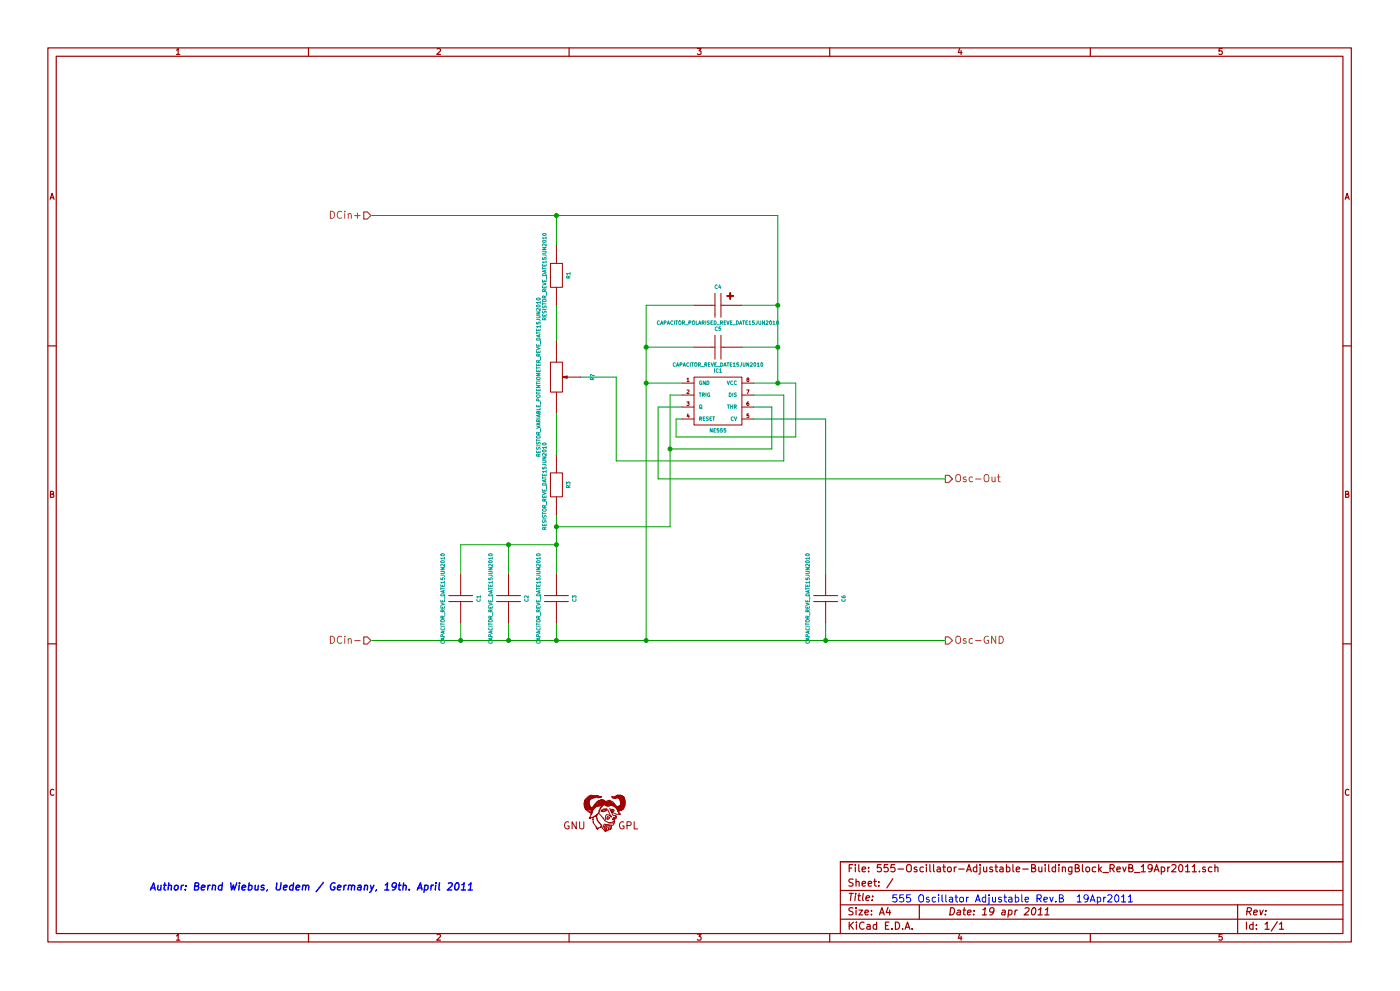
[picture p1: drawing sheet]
EESchema Schematic File Version 2  date 19.04.2011 16:47:11
LIBS:555-Oscillator-Adjustable-BuildingBlock_RevB_19Apr2011-cache
LIBS:SymbolsSimilarEN60617+oldDIN617-RevE4
LIBS:555-Oscillator-Adjustable-BuildingBlock_RevB_19Apr2011-cache
EELAYER 25  0
EELAYER END
$Descr A4 11700 8267
encoding utf-8
Sheet 1 1
Title ""
Date "19 apr 2011"
Rev ""
Comp ""
Comment1 ""
Comment2 ""
Comment3 ""
Comment4 ""
$EndDescr
$Comp
L SYMBOL_GNU-LOGO_REVE_DATE07MAR2011 Sym?
U 1 1
P 5050 6800
F 0 "Sym?" H 5076 6596 60  0001 C CNN
F 1 "SYMBOL_GNU-LOGO_REVE_DATE07MAR2011" H 4926 7034 60  0001 C CNN
	1    5050 6800
	1    0    0    -1  
$EndComp
Wire Wire Line
	5150 3150 5150 3850
Wire Wire Line
	5150 3150 4850 3150
Wire Wire Line
	3100 1800 6500 1800
Connection ~ 6900 5350
Connection ~ 4650 1800
Connection ~ 4250 5350
Wire Wire Line
	4250 5200 4250 5350
Connection ~ 4250 4550
Wire Wire Line
	3850 4800 3850 4550
Wire Wire Line
	3850 4550 4650 4550
Connection ~ 5400 5350
Wire Wire Line
	6900 5350 6900 5200
Connection ~ 5400 3200
Wire Wire Line
	5700 3400 5500 3400
Connection ~ 5600 3750
Connection ~ 4650 4400
Wire Wire Line
	4650 4400 5600 4400
Wire Wire Line
	5600 4400 5600 3300
Wire Wire Line
	5150 3850 6550 3850
Wire Wire Line
	6550 3850 6550 3300
Wire Wire Line
	6550 3300 6300 3300
Wire Wire Line
	5600 3300 5700 3300
Wire Wire Line
	5600 3750 6450 3750
Wire Wire Line
	6450 3750 6450 3400
Wire Wire Line
	6450 3400 6300 3400
Connection ~ 5400 2900
Wire Wire Line
	5800 2900 5400 2900
Connection ~ 6500 2900
Wire Wire Line
	6200 2900 6500 2900
Wire Wire Line
	6500 2550 6200 2550
Wire Wire Line
	5800 2550 5400 2550
Wire Wire Line
	5400 3200 5700 3200
Wire Wire Line
	6300 3500 6900 3500
Wire Wire Line
	6900 3500 6900 4800
Wire Wire Line
	4650 4300 4650 4800
Wire Wire Line
	5700 3500 5650 3500
Wire Wire Line
	5650 3500 5650 3650
Wire Wire Line
	5650 3650 6650 3650
Wire Wire Line
	6650 3650 6650 3200
Wire Wire Line
	6650 3200 6300 3200
Connection ~ 6500 3200
Wire Wire Line
	5500 3400 5500 4000
Wire Wire Line
	5400 2550 5400 5350
Wire Wire Line
	4650 5350 4650 5200
Wire Wire Line
	4250 4550 4250 4800
Connection ~ 4650 4550
Wire Wire Line
	3850 5350 3850 5200
Connection ~ 4650 5350
Wire Wire Line
	4650 1800 4650 2050
Wire Wire Line
	6500 1800 6500 3200
Connection ~ 6500 2550
Wire Wire Line
	5500 4000 7900 4000
Wire Wire Line
	3100 5350 7900 5350
Connection ~ 3850 5350
Wire Wire Line
	4650 2550 4650 2850
Wire Wire Line
	4650 3450 4650 3800
$Comp
L RESISTOR_VARIABLE_POTENTIOMETER_REVE_DATE15JUN2010 R?
U 1 1
P 4650 3150
F 0 "R?" H 4650 3450 30  0000 C CNN
F 1 "RESISTOR_VARIABLE_POTENTIOMETER_REVE_DATE15JUN2010" H 4650 3000 30  0000 C CNN
	1    4650 3150
	0    1    1    0   
$EndComp
Text HLabel 7900 4000 2    60   Output ~ 0
Osc-Out
Text HLabel 7900 5350 2    60   Output ~ 0
Osc-GND
Text HLabel 3100 5350 0    60   Input ~ 0
DCin-
Text HLabel 3100 1800 0    60   Input ~ 0
DCin+
$Comp
L CAPACITOR_REVE_DATE15JUN2010 C1
U 1 1
P 3850 5000
F 0 "C1" H 3850 5150 30  0000 C CNN
F 1 "CAPACITOR_REVE_DATE15JUN2010" H 3850 4850 30  0000 C CNN
	1    3850 5000
	0    1    1    0   
$EndComp
$Comp
L CAPACITOR_REVE_DATE15JUN2010 C2
U 1 1
P 4250 5000
F 0 "C2" H 4250 5150 30  0000 C CNN
F 1 "CAPACITOR_REVE_DATE15JUN2010" H 4250 4850 30  0000 C CNN
	1    4250 5000
	0    1    1    0   
$EndComp
$Comp
L CAPACITOR_POLARISED_REVE_DATE15JUN2010 C4
U 1 1
P 6000 2550
F 0 "C4" H 6000 2700 30  0000 C CNN
F 1 "CAPACITOR_POLARISED_REVE_DATE15JUN2010" H 6000 2400 30  0000 C CNN
	1    6000 2550
	-1   0    0    -1  
$EndComp
$Comp
L RESISTOR_REVE_DATE15JUN2010 R1
U 1 1
P 4650 2300
F 0 "R1" H 4650 2400 30  0000 C CNN
F 1 "RESISTOR_REVE_DATE15JUN2010 " H 4650 2200 30  0000 C CNN
	1    4650 2300
	0    1    1    0   
$EndComp
$Comp
L RESISTOR_REVE_DATE15JUN2010 R3
U 1 1
P 4650 4050
F 0 "R3" H 4650 4150 30  0000 C CNN
F 1 "RESISTOR_REVE_DATE15JUN2010 " H 4650 3950 30  0000 C CNN
	1    4650 4050
	0    1    1    0   
$EndComp
$Comp
L CAPACITOR_REVE_DATE15JUN2010 C3
U 1 1
P 4650 5000
F 0 "C3" H 4650 5150 30  0000 C CNN
F 1 "CAPACITOR_REVE_DATE15JUN2010" H 4650 4850 30  0000 C CNN
	1    4650 5000
	0    1    1    0   
$EndComp
$Comp
L CAPACITOR_REVE_DATE15JUN2010 C6
U 1 1
P 6900 5000
F 0 "C6" H 6900 5150 30  0000 C CNN
F 1 "CAPACITOR_REVE_DATE15JUN2010" H 6900 4850 30  0000 C CNN
	1    6900 5000
	0    1    1    0   
$EndComp
$Comp
L CAPACITOR_REVE_DATE15JUN2010 C5
U 1 1
P 6000 2900
F 0 "C5" H 6000 3050 30  0000 C CNN
F 1 "CAPACITOR_REVE_DATE15JUN2010" H 6000 2750 30  0000 C CNN
	1    6000 2900
	1    0    0    -1  
$EndComp
$Comp
L NE555 IC1
U 1 1
P 6000 3350
F 0 "IC1" H 6000 3600 30  0000 C CNN
F 1 "NE555" H 6000 3100 30  0000 C CNN
	1    6000 3350
	1    0    0    -1  
$EndComp
Text Notes 7450 7550 0    60   ~ 0
555 Oscillator Adjustable Rev.B  19Apr2011
Text Notes 1250 7450 0    60   Italic 12
Author: Bernd Wiebus, Uedem / Germany, 19th. April 2011
$EndSCHEMATC
